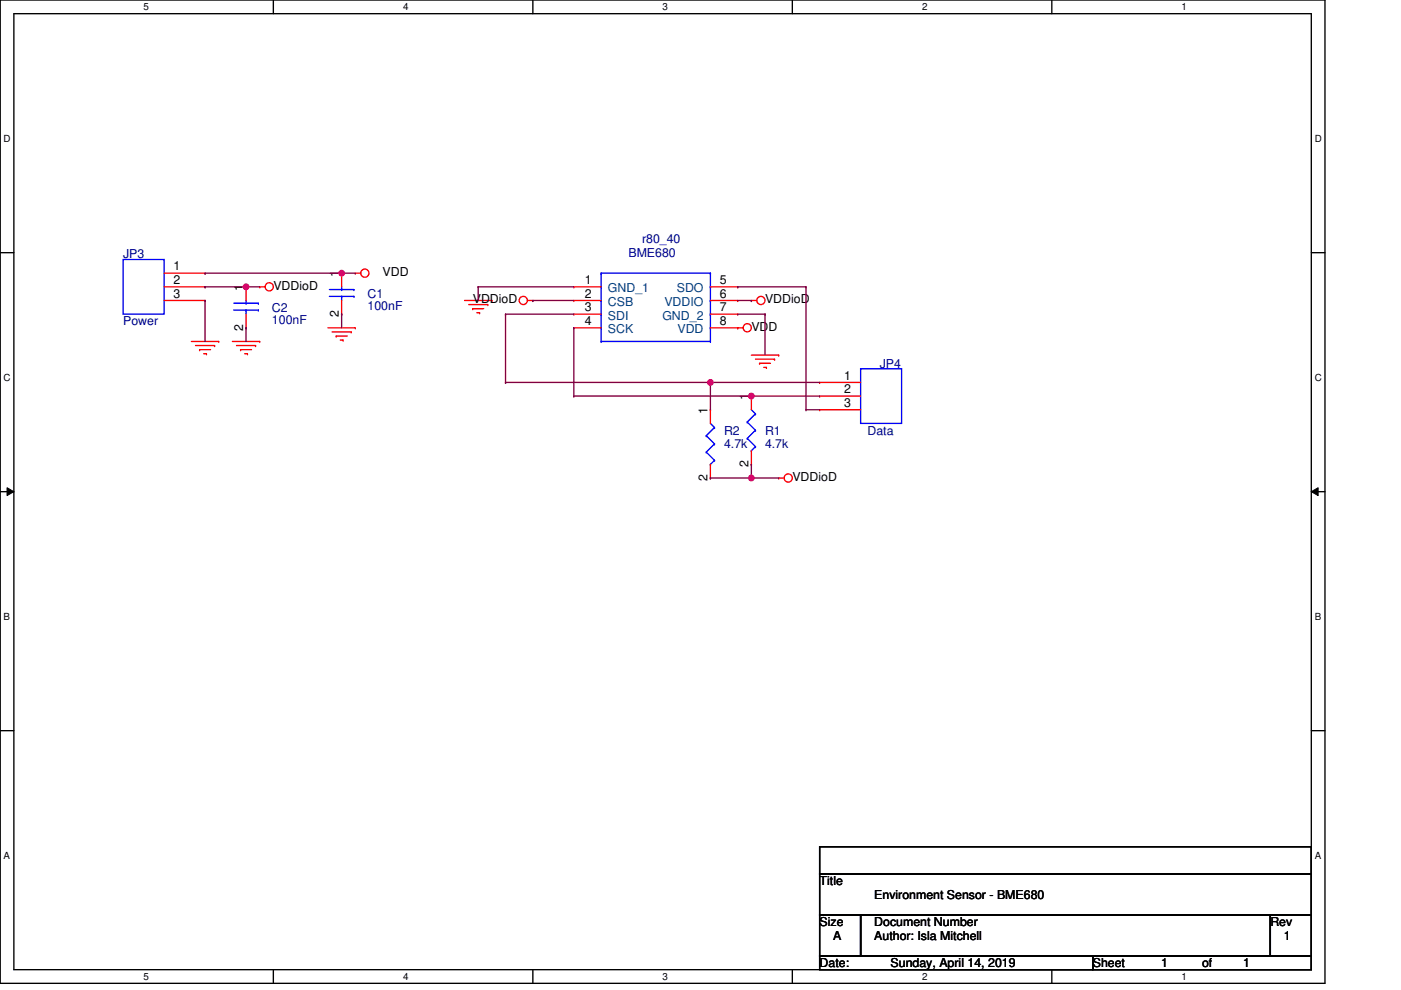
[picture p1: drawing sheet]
<svg xmlns="http://www.w3.org/2000/svg" width="297mm" height="210mm" viewBox="0 0 297 210" stroke-linecap="round" stroke-linejoin="round" font-family="sans-serif">
<path d="M0 0h280.9v208.5h-280.9zM2.9 2.9h275.1v202.7h-275.1z" fill="none" stroke="#000" stroke-width=".29"/>
<g fill="#fff">
<path d="M30.4 .3h1.2v2.3h-1.2z"/>
<path d="M30.4 205.9h1.2v2.3h-1.2z"/>
</g>
<path d="M58 0v2.9M58 205.6v2.9" fill="none" stroke="#000" stroke-width=".29"/>
<g fill="#fff">
<path d="M85.5 .3h1.1v2.3h-1.1z"/>
<path d="M85.5 205.9h1.1v2.3h-1.1z"/>
</g>
<path d="M113 0v2.9M113 205.6v2.9" fill="none" stroke="#000" stroke-width=".29"/>
<g fill="#fff">
<path d="M140.5 .3h1.1v2.3h-1.1z"/>
<path d="M140.5 205.9h1.1v2.3h-1.1z"/>
</g>
<path d="M168 0v2.9M168 205.6v2.9" fill="none" stroke="#000" stroke-width=".29"/>
<g fill="#fff">
<path d="M195.5 .3h1.2v2.3h-1.2z"/>
<path d="M195.5 205.9h1.2v2.3h-1.2z"/>
</g>
<path d="M223 0v2.9M223 205.6v2.9" fill="none" stroke="#000" stroke-width=".29"/>
<g fill="#fff">
<path d="M250.5 .3h1.2v2.3h-1.2z"/>
<path d="M250.5 205.9h1.2v2.3h-1.2z"/>
<path d="M.8 28.2h1.5v2.4h-1.5z"/>
<path d="M278.7 28.2h1.5v2.4h-1.5z"/>
<path d="M.8 78.9h1.5v2.3h-1.5z"/>
<path d="M278.7 78.9h1.5v2.3h-1.5z"/>
</g>
<path d="M0 53.6h2.9M278 53.6h2.9" fill="none" stroke="#000" stroke-width=".29"/>
<g fill="#fff">
<path d="M.8 129.6h1.4v2.3h-1.4z"/>
<path d="M278.7 129.6h1.4v2.3h-1.4z"/>
</g>
<path d="M0 104.2h2.9M278 104.2h2.9" fill="none" stroke="#000" stroke-width=".29"/>
<path d="M1.5 103.4l1.4 .8-1.4 .9zM278 104.2l1.5-.8v1.7z" fill="#000"/>
<path d="M1.5 103.4l1.4 .8-1.4 .9zM278 104.2l1.5-.8v1.7z" fill="none" stroke="#000" stroke-width=".21"/>
<g fill="#fff">
<path d="M.8 180.3h1.4v2.3h-1.4z"/>
<path d="M278.7 180.3h1.4v2.3h-1.4z"/>
</g>
<path d="M0 154.9h2.9M278 154.9h2.9M173.8 179.5h104.2v5.8h-104.2zM173.8 194h8.7v8.7h-8.7zM173.8 185.3h104.2v8.7h-104.2zM182.5 194h86.8v8.7h-86.8zM269.3 194h8.7v8.7h-8.7zM173.8 202.7h57.9v2.9h-57.9zM231.7 202.7h46.3v2.9h-46.3z" fill="none" stroke="#000" stroke-width=".29"/>
<g fill="none" stroke="#f00" stroke-width=".29">
<path d="M34.8 57.9h8.7M43.5 57.9h.1M72.4 57.9h.1M72.4 57.9v2.9M75.3 57.9h.1M75.3 57.9h1.2M34.8 60.8h8.7M34.8 63.7h8.7M40.6 72.4h5.8M41.5 73.3h4M42.3 74.1h.1M42.3 74.1h2.3"/>
<path d="M43.2 75h.6M43.5 60.8h.1M43.5 63.7h.1M43.8 75h.1M45.5 73.3h.1M46.4 72.4h.1M49.3 72.4h5.8M50.1 73.3h4.1M51 74.1h.1M51 74.1h2.3M51.9 75h.6M52.2 60.8h.1"/>
<path d="M52.2 69.5h.1M52.2 60.8v2.9M52.2 66.6v2.9M52.5 75h.1M54.2 73.3h.1M55.1 60.8h.1M55.1 72.4h.1M55.1 60.8h1.1M69.5 69.5h5.8M70.4 70.4h4.1M71.3 71.2h.1M71.3 71.2h2.3"/>
<path d="M72.1 72.1h.6M72.4 66.6h.1M72.4 63.7v2.9M72.7 72.1h.1M74.5 70.4h.1M75.3 69.5h.1M98.5 63.7h5.8M99.4 64.6h4M100.2 65.4h.1M100.2 65.4h2.3M101.1 66.3h.6M101.7 66.3h.1"/>
<path d="M103.4 64.6h.1M104.3 63.7h.1M111.8 63.7h1.2M113 63.7h.1M121.7 60.8h.1M121.7 63.7h.1M121.7 66.6h.1M121.7 69.5h.1M121.7 60.8h5.8M121.7 69.5h5.8M121.7 63.7h5.8M121.7 66.6h5.8"/>
<path d="M150.6 60.8h5.8M150.6 69.5h7M150.6 63.7h5.8M150.6 66.6h5.8M156.4 69.5h.1M156.4 60.8h.1M156.4 63.7h.1M156.4 66.6h.1M159.3 63.7h1.2M159.3 75.3h5.8M159.3 63.7h.1M160.2 76.2h4"/>
<path d="M161 77h.1M161 77h2.4M161.9 77.9h.6M162.5 77.9h.1M164.2 76.2h.1M165.1 75.3h.1M150.6 86.9h.1M150.6 86.9v2.9M150.6 98.5v2.9M159.3 84h.1M159.3 98.5h.1M159.3 84v2.9"/>
<path d="M159.3 95.6v2.9M173.8 81.1h8.7M173.8 84h8.7M173.8 86.9h8.7M173.8 81.1h.1M173.8 84h.1M173.8 86.9h.1M150.6 101.4h.1M165.1 101.4h1.1M165.1 101.4h.1"/>
<circle cx="77.4" cy="57.9" r=".87"/>
<circle cx="57.1" cy="60.8" r=".87"/>
<circle cx="110.9" cy="63.7" r=".87"/>
<circle cx="158.4" cy="69.5" r=".87"/>
<circle cx="161.3" cy="63.7" r=".87"/>
<circle cx="167.1" cy="101.3" r=".87"/>
</g>
<g fill="none" stroke="#00f" stroke-width=".29">
<path d="M26.1 55h8.7v11.6h-8.7zM127.5 57.9h23.1M127.5 57.9h.1M127.5 57.9v14.5M150.6 57.9h.1M150.6 57.9v14.5M49.6 65.7h5.2M49.6 64.3h5.2M52.2 64.3h.1M52.2 65.7h.1M52.2 63.7v.6M52.2 65.7v.9"/>
<path d="M54.8 65.7h.1M54.8 64.3h.1M69.8 62.8h5.2M69.8 61.4h5.2M72.4 61.4h.1M72.4 62.8h.1M72.4 60.8v.6M72.4 62.8v.9M75 62.8h.1M75 61.4h.1M127.5 72.4h23.1M127.5 72.4h.1"/>
<path d="M127.5 60.8h.1M127.5 63.7h.1M127.5 66.6h.1M127.5 69.5h.1M150.6 72.4h.1M150.6 60.8h.1M150.6 63.7h.1M150.6 66.6h.1M150.6 69.5h.1M182.5 78.2h8.7v11.6h-8.7zM149.7 92.4h.1M149.7 95.9h.1"/>
<path d="M149.7 92.4l1.8 1.7M149.7 95.9l1.8 1.7M150.6 98.5h.1M150.6 89.8l.9 .8M151.5 90.6h.1M151.5 94.1h.1M151.5 97.6h.1M151.5 90.6l-1.8 1.8M151.5 94.1l-1.8 1.8M151.5 97.6l-.9 .9M158.4 89.5l1.8 1.7M158.4 93l1.8 1.7"/>
<path d="M158.4 89.5h.1M158.4 93h.1M159.3 86.9l.9 .8M159.3 95.6h.1M160.2 87.7h.1M160.2 91.2h.1M160.2 94.7h.1M160.2 87.7l-1.8 1.8M160.2 91.2l-1.8 1.8M160.2 94.7l-.9 .9"/>
</g>
<path d="M43.5 57.9h.1M43.5 57.9h31.8M72.4 57.9h.1M43.5 63.7h.1M43.5 63.7v8.7" fill="none" stroke="#7f0040" stroke-width=".29"/>
<circle cx="72.4" cy="57.9" r=".58" fill="#f0f"/>
<circle cx="72.4" cy="57.9" r=".58" fill="none" stroke="#f0f" stroke-width=".29"/>
<path d="M43.5 60.8h.1M43.5 60.8h8.7" fill="none" stroke="#7f0040" stroke-width=".29"/>
<circle cx="52.2" cy="60.8" r=".58" fill="#f0f"/>
<circle cx="52.2" cy="60.8" r=".58" fill="none" stroke="#f0f" stroke-width=".29"/>
<g fill="none" stroke="#7f0040" stroke-width=".29">
<path d="M52.2 60.8h.1M52.2 69.5h.1M52.2 60.8h2.9M52.2 69.5v2.9M72.4 66.6h.1M72.4 66.6v2.9M101.4 60.8h.1M101.4 60.8v2.9M101.4 60.8h20.3M107.2 66.6h14.5M107.2 66.6h.1M107.2 66.6v14.5"/>
<path d="M113 63.7h8.7M113 63.7h.1M107.2 81.1h.1M150.6 81.1h.1M150.6 81.1v5.8M150.6 81.1h23.2M159.3 84h.1M159.3 98.5h.1M159.3 98.5v2.9M159.3 84h14.5M150.6 101.4h.1M150.6 101.4h14.5"/>
<path d="M159.3 101.4h.1"/>
</g>
<circle cx="159.3" cy="101.3" r=".58" fill="#f0f"/>
<circle cx="159.3" cy="101.3" r=".58" fill="none" stroke="#f0f" stroke-width=".29"/>
<path d="M121.7 84h.1M121.7 84h37.6" fill="none" stroke="#7f0040" stroke-width=".29"/>
<circle cx="159.3" cy="84" r=".58" fill="#f0f"/>
<circle cx="159.3" cy="84" r=".58" fill="none" stroke="#f0f" stroke-width=".29"/>
<path d="M121.7 69.5h.1M121.7 69.5v14.5M107.2 81.1h43.4M107.2 81.1h.1" fill="none" stroke="#7f0040" stroke-width=".29"/>
<circle cx="150.6" cy="81.1" r=".58" fill="#f0f"/>
<circle cx="150.6" cy="81.1" r=".58" fill="none" stroke="#f0f" stroke-width=".29"/>
<path d="M156.4 66.6h5.8M156.4 60.8h.1M156.4 60.8h14.5M156.4 63.7h2.9M159.3 63.7h.1M162.2 66.6h.1M162.2 66.6v8.7M170.9 60.8h.1M170.9 60.8v26.1M170.9 86.9h.1M170.9 86.9h2.9" fill="none" stroke="#7f0040" stroke-width=".29"/>
<circle cx="72.4" cy="57.9" r=".58" fill="#f0f"/>
<circle cx="72.4" cy="57.9" r=".58" fill="none" stroke="#f0f" stroke-width=".29"/>
<circle cx="52.2" cy="60.8" r=".58" fill="#f0f"/>
<circle cx="52.2" cy="60.8" r=".58" fill="none" stroke="#f0f" stroke-width=".29"/>
<circle cx="159.3" cy="101.3" r=".58" fill="#f0f"/>
<circle cx="159.3" cy="101.3" r=".58" fill="none" stroke="#f0f" stroke-width=".29"/>
<circle cx="159.3" cy="84" r=".58" fill="#f0f"/>
<circle cx="159.3" cy="84" r=".58" fill="none" stroke="#f0f" stroke-width=".29"/>
<circle cx="150.6" cy="81.1" r=".58" fill="#f0f"/>
<circle cx="150.6" cy="81.1" r=".58" fill="none" stroke="#f0f" stroke-width=".29"/>
<g font-size="2.6" fill="#00007f">
<text x="136.1" y="51.6">r80_40</text>
<text x="26.1" y="54.8">JP3</text>
<text x="133.2" y="54.5">BME680</text>
<text x="77.9" y="63.2">C1</text>
<text x="77.9" y="65.8">100nF</text>
<text x="26.1" y="69">Power</text>
<text x="57.7" y="66.1">C2</text>
<text x="57.7" y="68.7">100nF</text>
<text x="186.5" y="77.9">JP4</text>
<text x="153.5" y="92.1">R2</text>
<text x="153.5" y="95">4.7k</text>
<text x="162.2" y="92.1">R1</text>
<text x="162.2" y="95">4.7k</text>
<text x="183.9" y="92.1">Data</text>
</g>
<g font-size="2.6">
<text x="36.8" y="57.3">1</text>
<text x="71.9" y="58.8" transform="rotate(-90 71.9 58.8)">1</text>
<text x="81.1" y="58.5">VDD</text>
<text x="36.8" y="60.2">2</text>
<text x="36.8" y="63.1">3</text>
<text x="51.6" y="61.7" transform="rotate(-90 51.6 61.7)">1</text>
<text x="58" y="61.4">VDDioD</text>
<text x="100.2" y="64.3">VDDioD</text>
<text x="124" y="60.2">1</text>
<text x="124" y="63.1">2</text>
<text x="152.6" y="60.2">5</text>
<text x="152.6" y="63.1">6</text>
<text x="162.2" y="64.3">VDDioD</text>
<text x="51.6" y="70.1" transform="rotate(-90 51.6 70.1)">2</text>
<text x="71.9" y="67.2" transform="rotate(-90 71.9 67.2)">2</text>
<text x="124" y="66">3</text>
<text x="124" y="68.9">4</text>
<text x="152.6" y="66">7</text>
<text x="152.6" y="68.9">8</text>
<text x="159.3" y="70.1">VDD</text>
<text x="179" y="80.5">1</text>
<text x="179" y="83.4">2</text>
<text x="150" y="87.7" transform="rotate(-90 150 87.7)">1</text>
<text x="158.7" y="84.8" transform="rotate(-90 158.7 84.8)">1</text>
<text x="179" y="86.3">3</text>
<text x="150" y="101.9" transform="rotate(-90 150 101.9)">2</text>
<text x="158.7" y="99" transform="rotate(-90 158.7 99)">2</text>
<text x="168" y="102">VDDioD</text>
<text x="173.8" y="187.7">Title</text>
<text x="185.4" y="190.6">Environment Sensor - BME680</text>
<text x="173.8" y="196.4">Size</text>
<text x="185.4" y="196.4">Document Number</text>
<text x="269.3" y="196.4">Rev</text>
<text x="176.7" y="199.3">A</text>
<text x="185.4" y="199.3">Author: Isla Mitchell</text>
<text x="272.2" y="199.3">1</text>
<text x="173.8" y="205.1">Date:</text>
<text x="188.8" y="205.1">Sunday, April 14, 2019</text>
<text x="231.7" y="205.1">Sheet</text>
<text x="246.2" y="205.1">1</text>
<text x="254.9" y="205.1">of</text>
<text x="263.5" y="205.1">1</text>
</g>
<g font-size="2.6" fill="#00407f">
<text x="128.9" y="62">GND_1</text>
<text x="128.9" y="64.9">CSB</text>
<text x="140.9" y="64.9">VDDIO</text>
<text x="143.5" y="62">SDO</text>
<text x="128.9" y="67.8">SDI</text>
<text x="128.9" y="70.7">SCK</text>
<text x="140.4" y="67.8">GND_2</text>
<text x="143.6" y="70.7">VDD</text>
</g>
<g font-size="2.1">
<text x="30.4" y="2.2">5</text>
<text x="85.5" y="2.2">4</text>
<text x="140.5" y="2.2">3</text>
<text x="195.5" y="2.2">2</text>
<text x="250.5" y="2.2">1</text>
<text x=".8" y="30.1">D</text>
<text x="278.7" y="30.1">D</text>
<text x=".8" y="80.8">C</text>
<text x="278.7" y="80.8">C</text>
<text x=".8" y="131.5">B</text>
<text x="278.7" y="131.5">B</text>
<text x=".8" y="182.1">A</text>
<text x="278.7" y="182.1">A</text>
<text x="30.4" y="207.8">5</text>
<text x="85.5" y="207.8">4</text>
<text x="140.5" y="207.8">3</text>
<text x="195.5" y="207.8">2</text>
<text x="250.5" y="207.8">1</text>
</g>
</svg>
